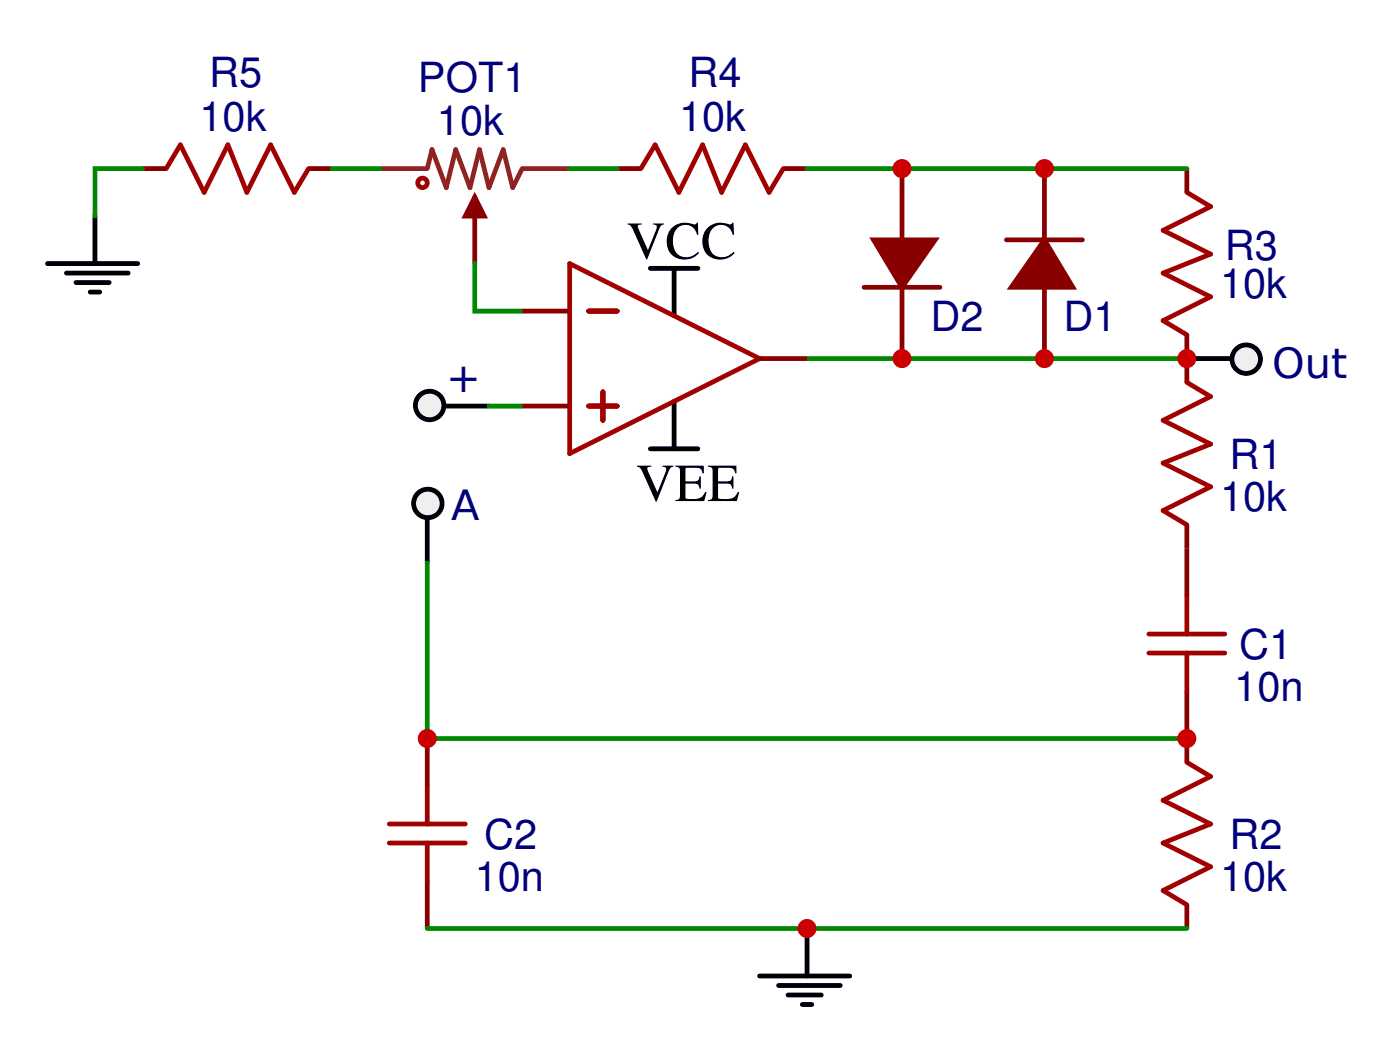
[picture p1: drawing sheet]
<svg xmlns="http://www.w3.org/2000/svg" width="79mm" height="59mm" viewBox="0 0 79 59" stroke-linecap="round" stroke-linejoin="round" font-family="sans-serif">
<path d="M21.3 9.5h2.7l.3-1.1 .8 2.1 .5-2.1 .8 2.1 .5-2.1 .6 2.1 .8-2.1 .5 2.1 .5-1h2.7M26.7 11.1v1" fill="none" stroke="#8d2323" stroke-width=".27"/>
<g fill="#800" stroke="#800" stroke-width=".27">
<path d="M26.7 11.1l.5 1h-1.1z"/>
<path d="M58.7 13.5l1.6 2.6h-3.5z"/>
<path d="M49.1 13.5h3.4l-1.8 2.6z"/>
</g>
<g fill="none" stroke="#a00000" stroke-width=".27">
<path d="M9.3 9.5l.8-1.4 1.4 2.7 1.3-2.7 1.1 2.7 1.3-2.7 1.3 2.7 .8-1.3M36 9.5l.8-1.4 1.3 2.7 1.4-2.7 1 2.7 1.4-2.7 1.3 2.7 .8-1.3M66.7 10.8l1.3 .8-2.7 1.3 2.7 1.4-2.7 1 2.7 1.4-2.7 1.3 1.4 .8M64.5 36.7h4.3M64.5 35.6h4.3M66.7 21.5l1.3 .8-2.7 1.3 2.7 1.3-2.7 1.1 2.7 1.3-2.7 1.4 1.4 .8M66.7 33.5v2.1M66.7 36.7v2.1M21.9 47.3h4.2M21.9 46.3h4.2M24 44.1v2.2M24 47.3v2.2"/>
<path d="M66.7 42.8l1.3 .8-2.7 1.3 2.7 1.4-2.7 1 2.7 1.4-2.7 1.3 1.4 .8"/>
<circle cx="23.7" cy="10.3" r=".27"/>
</g>
<g fill="none" stroke="#800" stroke-width=".27">
<path d="M8 9.5h1.3M17.3 9.5h1.4M26.7 12.1v2.7M34.7 9.5h1.3M44 9.5h1.3M48.5 16.1h4.3M50.7 9.5v4M50.7 16.1v4M56.5 13.5h4.3M58.7 9.5v4M58.7 16.1v4M66.7 9.5v1.3"/>
<path d="M66.7 18.8v2.7M66.7 29.5v4M66.7 38.8v4M24 41.5v2.6M24 49.5v2.6M66.7 50.8v1.3"/>
</g>
<path d="M2.7 14.8h5M3.7 15.3h3.5M4.3 15.9h1.8M5.1 16.4h.5M5.3 12.1v2.7" fill="none" stroke="#000" stroke-width=".27"/>
<path d="M8 9.5h-2.7v2.6M18.7 9.5h2.6M26.7 14.8v2.7h2.6M32 9.5h2.7M45.3 9.5h21.4" fill="none" stroke="#080" stroke-width=".27"/>
<g fill="#c00">
<circle cx="50.7" cy="9.5" r=".53"/>
<circle cx="58.7" cy="9.5" r=".53"/>
</g>
<path d="M42.7 54.8h5M43.7 55.3h3.5M44.3 55.9h1.8M45.1 56.4h.5M45.3 52.1v2.7" fill="none" stroke="#000" stroke-width=".27"/>
<path d="M24 52.1h42.7" fill="none" stroke="#080" stroke-width=".27"/>
<circle cx="45.3" cy="52.1" r=".53" fill="#c00"/>
<path d="M24 28.9v2.7" fill="none" stroke="#000" stroke-width=".27"/>
<circle cx="24" cy="28.3" r=".8" fill="#efefef" stroke="#000" stroke-width=".27"/>
<path d="M24.8 22.8h2.7" fill="none" stroke="#000" stroke-width=".27"/>
<circle cx="24.1" cy="22.8" r=".8" fill="#efefef" stroke="#000" stroke-width=".27"/>
<path d="M24 31.6v9.9h42.7" fill="none" stroke="#080" stroke-width=".27"/>
<g fill="#c00">
<circle cx="66.7" cy="41.5" r=".53"/>
<circle cx="24" cy="41.5" r=".53"/>
</g>
<path d="M27.5 22.8h1.8" fill="none" stroke="#080" stroke-width=".27"/>
<path d="M66.7 20.1h2.7" fill="none" stroke="#000" stroke-width=".27"/>
<circle cx="70" cy="20.2" r=".8" fill="#efefef" stroke="#000" stroke-width=".27"/>
<path d="M45.3 20.1h21.4" fill="none" stroke="#080" stroke-width=".27"/>
<g fill="#c00">
<circle cx="58.7" cy="20.1" r=".53"/>
<circle cx="50.7" cy="20.1" r=".53"/>
<circle cx="66.7" cy="20.1" r=".53"/>
</g>
<path d="M36.5 15.1h2.7M37.9 15.1v2.6M36.5 25.2h2.7M37.9 22.5v2.7" fill="none" stroke="#000" stroke-width=".27"/>
<path d="M32 14.8l10.7 5.3-10.7 5.4zM33.1 17.5h1.6M33.1 22.8h1.6M33.9 22v1.6" fill="none" stroke="#a00000" stroke-width=".27"/>
<path d="M29.3 17.5h2.7M29.3 22.8h2.7M42.7 20.1h2.6" fill="none" stroke="#800" stroke-width=".27"/>
<g font-size="3">
<text x="35.2" y="14.5">VCC</text>
<text x="35.7" y="28.1">VEE</text>
</g>
<g font-size="2.3" fill="#000080">
<text x="11.7" y="4.9">R5</text>
<text x="23.5" y="5.2">POT1</text>
<text x="38.7" y="4.9">R4</text>
<text x="11.2" y="7.3">10k</text>
<text x="24.5" y="7.6">10k</text>
<text x="38.1" y="7.3">10k</text>
<text x="68.5" y="16.7">10k</text>
<text x="68.8" y="14.6">R3</text>
<text x="25.1" y="22">+</text>
<text x="52.3" y="18.6">D2</text>
<text x="59.7" y="18.6">D1</text>
<text x="71.5" y="21.2">Out</text>
<text x="25.3" y="29.2">A</text>
<text x="68.5" y="28.7">10k</text>
<text x="69.1" y="26.4">R1</text>
<text x="69.3" y="39.4">10n</text>
<text x="69.6" y="37">C1</text>
<text x="27.2" y="47.7">C2</text>
<text x="69.1" y="47.7">R2</text>
<text x="26.7" y="50.1">10n</text>
<text x="68.5" y="50.1">10k</text>
</g>
</svg>
